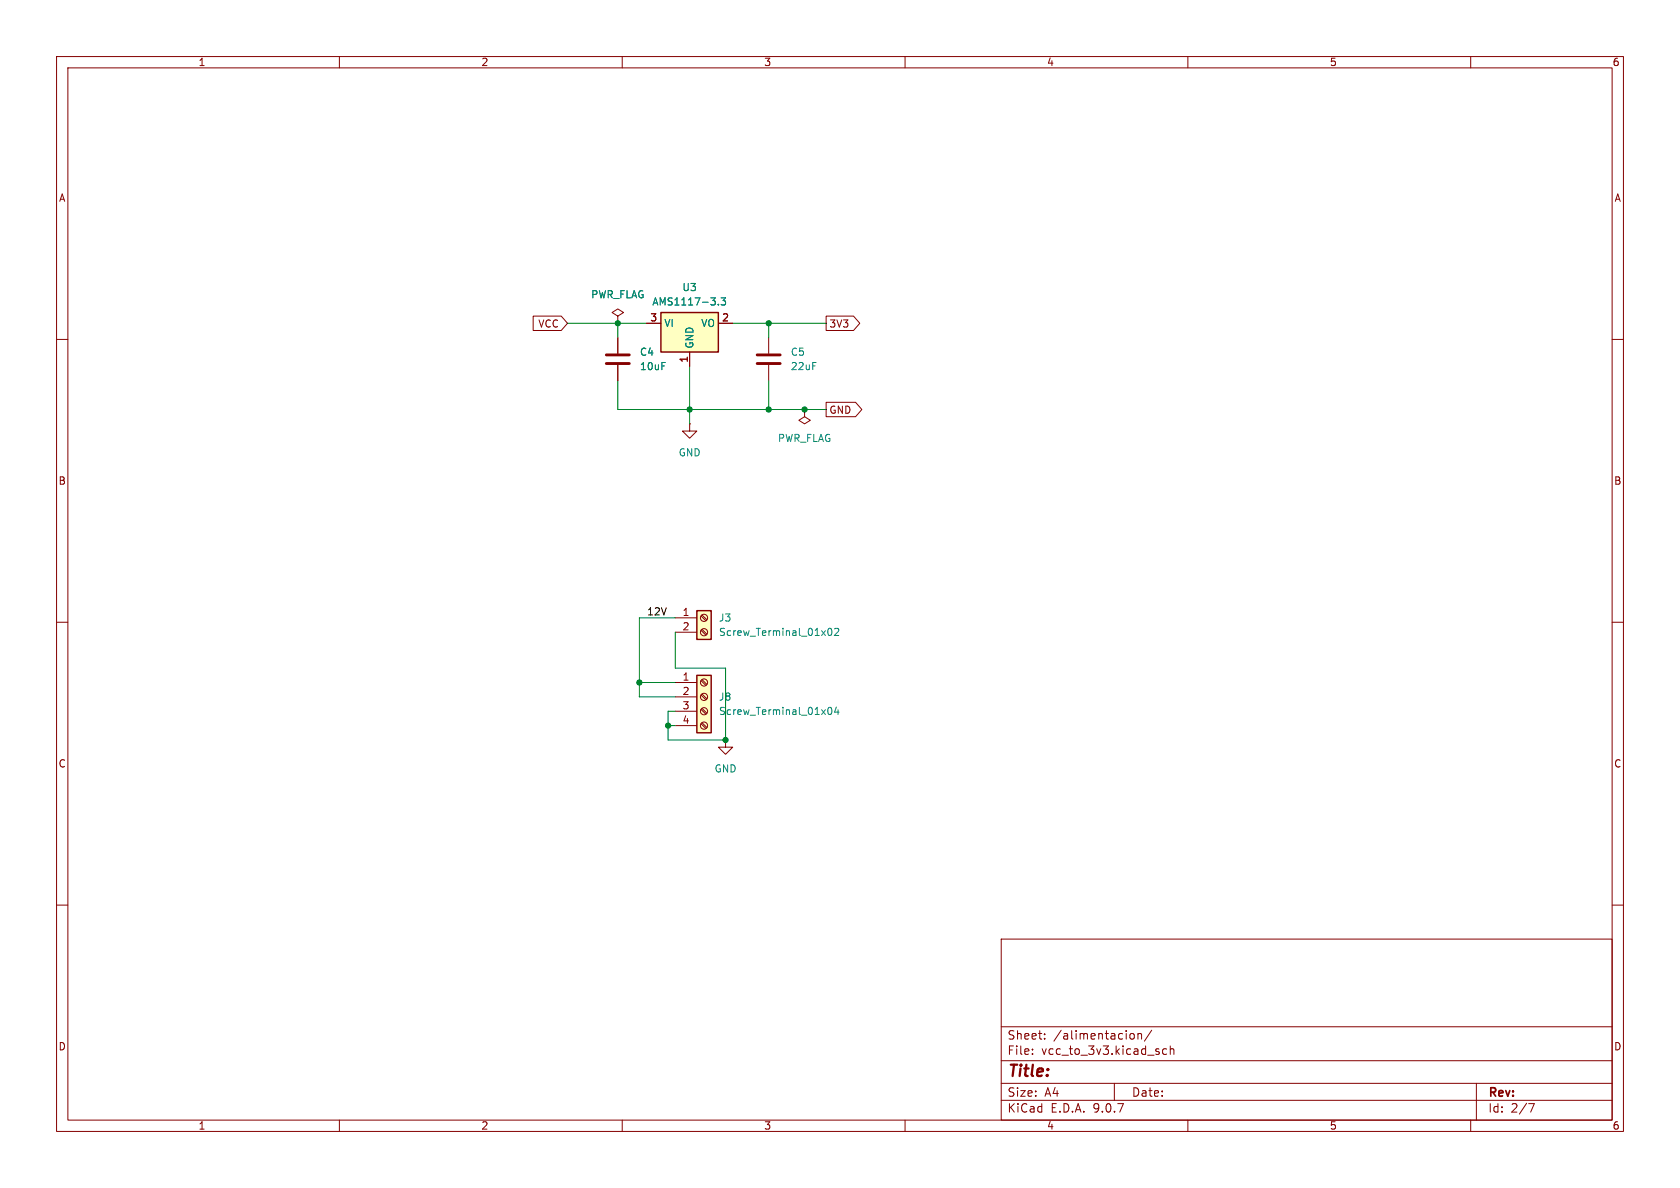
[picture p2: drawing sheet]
<svg xmlns="http://www.w3.org/2000/svg" width="297mm" height="210mm" viewBox="0 0 297 210" stroke-linecap="round" stroke-linejoin="round" font-family="sans-serif">
<path d="M0 0h297v210h-297z" fill="#fff" stroke="#fff" stroke-width=".18"/>
<g fill="none" stroke="#840000" stroke-width=".18">
<path d="M10 10h277v190h-277zM12 12h273v186h-273zM60 10v2M110 10v2M160 10v2M210 10v2M260 10v2M10 60h2M285 60h2M10 110h2M285 110h2M10 160h2"/>
<path d="M177 166h108v32h-108zM285 160h2M60 198v2M110 198v2M160 198v2M177 194.5h108M177 191.5h108M177 187.5h108M177 181.5h108M182.5 186.3v.1M182.5 185.5v.1M184.7 183.6v.1"/>
<path d="M184.7 182.8v.1M197 191.5v3M199.8 182.8l.4-.1 .3 .3v.4l-.1 .2-.4 .1-.2-.1M201.2 182.8l.2-.1 .3 .1 .1 .9M201.2 182.7v1M203.6 182.1l-1.3 2M206.2 185.5l-.4-.1-.3 .3v.4l.2 .2h.5M206.9 185.5l.2-.1 .4 .1v.9M206.9 184.9v1.5M210 198v2M260 198v2M261 191.5v6.5"/>
<path d="M270.2 195.1h1l-.6 1.5"/>
</g>
<path d="M123.2 119.4h2.5v10.1h-2.5z" fill="#ffffc2"/>
<path d="M123.2 119.4h2.5v10.1h-2.5z" fill="none" stroke="#840000" stroke-width=".25"/>
<g fill="none" stroke="#840000" stroke-width=".18">
<path d="M119.4 120.7h3.8M119.4 123.2h3.8M119.4 125.7h3.8M119.4 128.3h3.8M123.9 120.3l.9 .9M123.9 122.9l.9 .8M123.9 125.4l.9 .8M123.9 127.9l.9 .9M124.1 120.1l.9 .9M124.1 122.7l.9 .8M124.1 125.2l.9 .9M124.1 127.8l.9 .8"/>
<circle cx="124.5" cy="125.7" r=".63"/>
<circle cx="124.5" cy="120.6" r=".63"/>
<circle cx="124.5" cy="123.2" r=".63"/>
<circle cx="124.5" cy="128.3" r=".63"/>
</g>
<path d="M146.5 125.2l.1-.2a.68 .68 0 0 1 .5 .7 .68 .68 0 0 1-.5 .6l-.1-.1-.2-.4zM147.9 125l-.3 .9h.7M148.2 125.5v.8" fill="none" stroke="#008484" stroke-width=".18"/>
<path d="M123.2 108h2.5v5h-2.5z" fill="#ffffc2"/>
<path d="M123.2 108h2.5v5h-2.5z" fill="none" stroke="#840000" stroke-width=".25"/>
<g fill="none" stroke="#840000" stroke-width=".18">
<path d="M109.2 59.7v2.8M135.9 59.7v2.8M109.2 64.5v2.8M121.9 74.9v1.3h1.3l-1.3 1.3-1.3-1.3h1.3M121.9 74.9h.1M135.9 64.5v2.8M142.2 72.4v1.3l1.1 .6-1.1 .6-1-.6 1-.6M142.2 72.4h.1M119.4 109.2h3.8M119.4 111.8h3.8M123.9 108.9l.9 .8M123.9 111.4l.9 .9"/>
<path d="M124.1 108.7l.9 .9M124.1 111.3l.9 .8M128.3 130.8v1.3h1.2l-1.2 1.3-1.3-1.3h1.3M128.3 130.8h.1"/>
<circle cx="124.5" cy="111.8" r=".63"/>
<circle cx="124.5" cy="109.2" r=".63"/>
</g>
<path d="M146.5 111.1h.1a.68 .68 0 0 1 .5 .6 .68 .68 0 0 1-.5 .6 .84 .84 0 0 1-.1-1.2zM147.6 111.2l.4-.1 .3 .3-.8 .9h.8" fill="none" stroke="#008484" stroke-width=".18"/>
<path d="M107.2 64.3h4.1M107.2 62.7h4.1M133.9 64.3h4M133.9 62.7h4" fill="none" stroke="#840000" stroke-width=".51"/>
<path d="M116.8 55.2h10.2v7h-10.2z" fill="#ffffc2"/>
<path d="M116.8 55.2h10.2v7h-10.2z" fill="none" stroke="#840000" stroke-width=".25"/>
<path d="M94.3 55.9h4.9l1.1 1.3-1.1 1.2h-4.9zM109.2 55.9l1-.7-1-.6-1 .6 1 .7v1.3M109.2 57.2h.1M109.2 59.7v2.8M114.3 57.2h2.5M127 57.2h2.5M146 55.9h4.9l1.1 1.3-1.1 1.2h-4.9zM109.2 64.5v2.8M121.9 62.2v2.6M146 71.1h5.3l1.1 1.3-1.1 1.3h-5.3z" fill="none" stroke="#840000" stroke-width=".18"/>
<path d="M127 53.8v.1M127.5 52.6h.8l-.5 .5 .4 .2v.5l-.2 .1-.5-.1" fill="none" stroke="#008484" stroke-width=".18"/>
<path d="M100.3 57.2h14M109.2 57.2v2.5M129.5 57.2h16.5M135.9 57.2v2.5M109.2 67.3v5.1h36.8M121.9 64.8v10.1M135.9 67.3v5.1M119.4 111.8v6.3h8.9v12.7h-10.2v-5.1h1.3M119.4 109.2h-6.4v14h6.4M113 120.7h6.4M118.1 128.3h1.3" fill="none" stroke="#008400" stroke-width=".18"/>
<g fill="#008400" stroke="#008400" stroke-width=".18">
<circle cx="113" cy="120.7" r=".46"/>
<circle cx="118.1" cy="128.3" r=".46"/>
<circle cx="128.3" cy="130.8" r=".46"/>
<circle cx="121.9" cy="72.4" r=".46"/>
<circle cx="135.9" cy="57.2" r=".46"/>
<circle cx="135.9" cy="72.4" r=".46"/>
<circle cx="109.2" cy="57.2" r=".46"/>
<circle cx="142.2" cy="72.4" r=".46"/>
</g>
<text font-size="2.8" fill="#840000" x="178" y="190.9">Title:</text>
<g font-size="2.1" fill="#840000">
<text x="178" y="184">Sheet:</text>
<text x="186.2" y="184">/alimentacion/</text>
<text x="178" y="186.7">File:</text>
<text x="184.1" y="186.7">vcc_to_3v3.kicad_sch</text>
<text x="178" y="196.9">KiCad</text>
<text x="178" y="194.1">Size:</text>
<text x="184.7" y="194.1">A4</text>
<text x="185.7" y="196.9">E.D.A.</text>
<text x="193.3" y="196.9">9.0.7</text>
<text x="200" y="194.1">Date:</text>
<text x="263" y="194.3">Rev:</text>
<text x="263" y="196.9">Id:</text>
<text x="267.1" y="196.9">2/7</text>
</g>
<g font-size="1.8" fill="#840000">
<text x="35" y="11.9">1</text>
<text x="85" y="11.9">2</text>
<text x="135" y="11.9">3</text>
<text x="185" y="11.9">4</text>
<text x="235" y="11.9">5</text>
<text x="285" y="11.9">6</text>
<text x="10.3" y="35.9">A</text>
<text x="285.3" y="35.9">A</text>
<text x="95.1" y="58.1">VCC</text>
<text x="114.9" y="56.9">3</text>
<text x="127.6" y="56.9">2</text>
<text x="146.5" y="58.1">3V3</text>
<text x="121.7" y="64.2" transform="rotate(-90 121.7 64.2)">1</text>
<text x="146.5" y="73.3">GND</text>
<text x="10.3" y="85.9">B</text>
<text x="285.3" y="85.9">B</text>
<text x="120.6" y="109">1</text>
<text x="120.6" y="111.5">2</text>
<text x="120.6" y="120.4">1</text>
<text x="120.6" y="122.9">2</text>
<text x="120.6" y="125.5">3</text>
<text x="120.6" y="128">4</text>
<text x="10.3" y="135.9">C</text>
<text x="285.3" y="135.9">C</text>
<text x="10.3" y="185.9">D</text>
<text x="285.3" y="185.9">D</text>
<text x="35" y="199.9">1</text>
<text x="85" y="199.9">2</text>
<text x="135" y="199.9">3</text>
<text x="185" y="199.9">4</text>
<text x="235" y="199.9">5</text>
<text x="285" y="199.9">6</text>
</g>
<g font-size="1.8" fill="#008484">
<text x="104.4" y="52.9">PWR_FLAG</text>
<text x="120.5" y="51.7">U3</text>
<text x="115.2" y="54.2">AMS1117-3.3</text>
<text x="117.3" y="58">VI</text>
<text x="123.9" y="58">VO</text>
<text x="113" y="63.1">C4</text>
<text x="113" y="65.6">10uF</text>
<text x="122.8" y="61.7" transform="rotate(-90 122.8 61.7)">GND</text>
<text x="139.7" y="63.1">C5</text>
<text x="139.7" y="65.6">22uF</text>
<text x="119.9" y="80.9">GND</text>
<text x="137.4" y="78.3">PWR_FLAG</text>
<text x="127" y="110.1">J3</text>
<text x="127" y="112.6">Screw_Terminal_01x02</text>
<text x="127" y="124.1">J8</text>
<text x="127" y="126.6">Screw_Terminal_01x04</text>
<text x="126.2" y="136.8">GND</text>
</g>
<text font-size="1.8" x="114.3" y="108.9">12V</text>
</svg>
